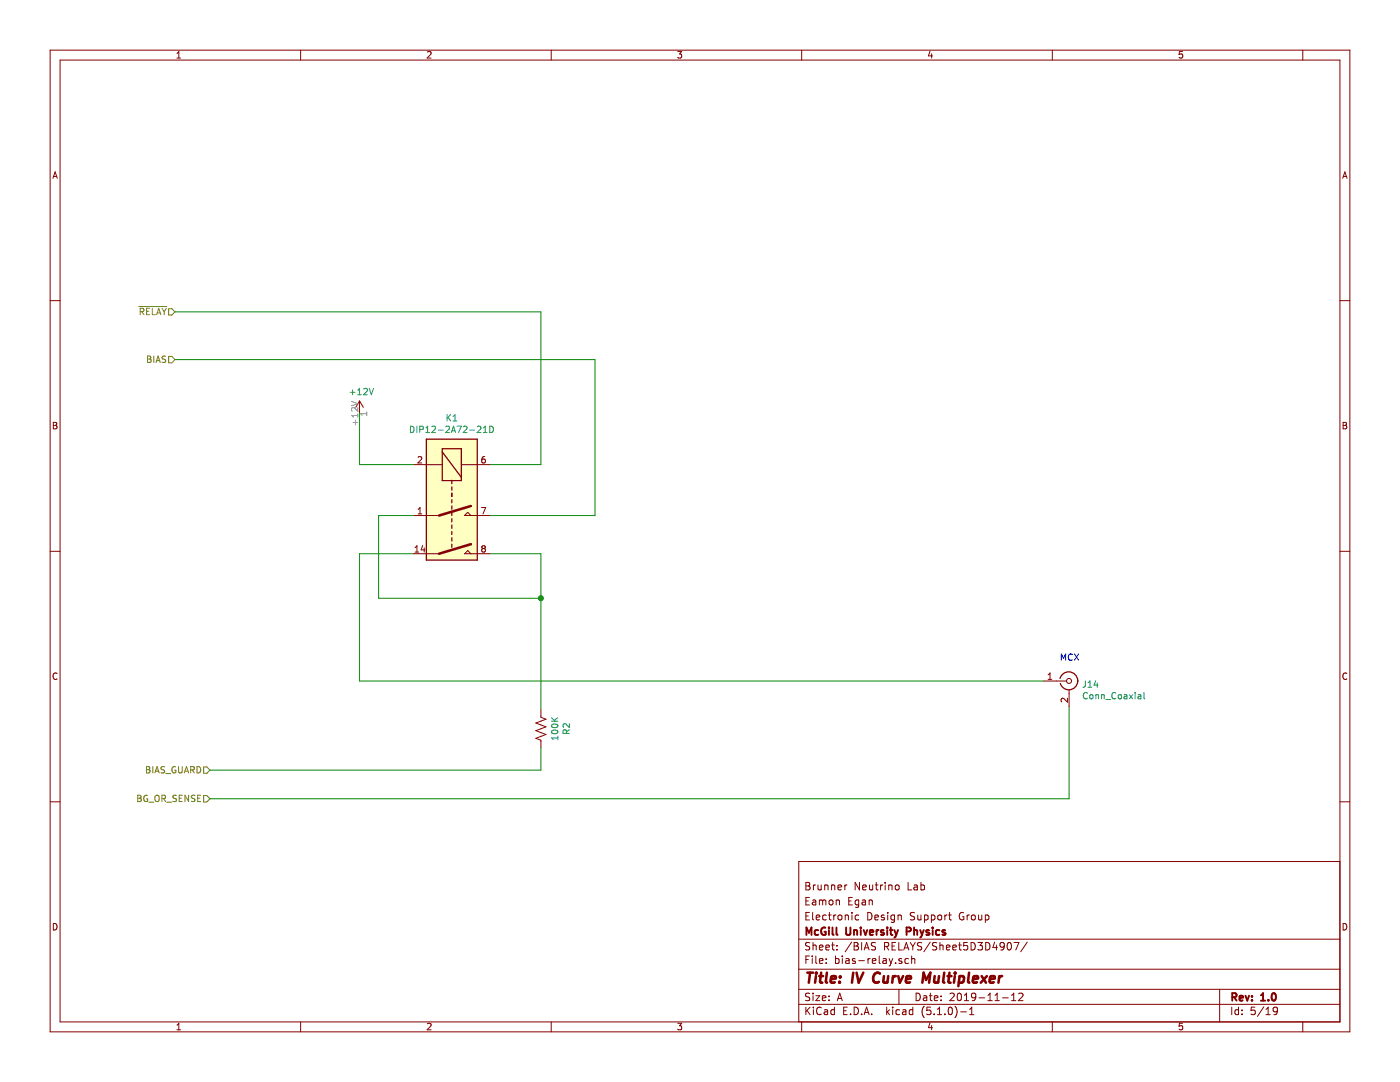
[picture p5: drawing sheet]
EESchema Schematic File Version 4
LIBS:iv-mux-cache
EELAYER 29 0
EELAYER END
$Descr A 11000 8500
encoding utf-8
Sheet 19 19
Title "IV Curve Multiplexer"
Date "2019-11-12"
Rev "1.0"
Comp "McGill University Physics"
Comment1 "Electronic Design Support Group"
Comment2 "Eamon Egan"
Comment3 "Brunner Neutrino Lab"
Comment4 ""
$EndDescr
Text Notes 8325 5200 0    50   ~ 0
MCX
Wire Wire Line
	4250 3650 4250 2450
Wire Wire Line
	4250 3650 3850 3650
Wire Wire Line
	1375 2450 4250 2450
Wire Wire Line
	2825 4350 3250 4350
Wire Wire Line
	4250 4350 3850 4350
$Comp
L Relay:DIPxx-2Axx-21x K1
U 1 1
P 3550 3950
AR Path="/5D371F58/5D3D4908/5D54BFF7" Ref="K1"  Part="1" 
AR Path="/5D371F58/5D45B73A/5D54BFF7" Ref="K2"  Part="1" 
AR Path="/5D371F58/5D45E121/5D54BFF7" Ref="K3"  Part="1" 
AR Path="/5D371F58/5D460AFE/5D54BFF7" Ref="K7"  Part="1" 
AR Path="/5D371F58/5D463574/5D54BFF7" Ref="K6"  Part="1" 
AR Path="/5D371F58/5D9490A1/5D54BFF7" Ref="K12"  Part="1" 
AR Path="/5D371F58/5D9490BA/5D54BFF7" Ref="K4"  Part="1" 
AR Path="/5D371F58/5D9490C0/5D54BFF7" Ref="K5"  Part="1" 
AR Path="/5D371F58/5DAA184B/5D54BFF7" Ref="K?"  Part="1" 
AR Path="/5D371F58/5DB8D3FF/5D54BFF7" Ref="K?"  Part="1" 
AR Path="/5D371F58/5DB8D419/5D54BFF7" Ref="K?"  Part="1" 
AR Path="/5D371F58/5DBA72A9/5D54BFF7" Ref="K8"  Part="1" 
AR Path="/5D371F58/5DBA72CE/5D54BFF7" Ref="K9"  Part="1" 
AR Path="/5D371F58/5DBA72DD/5D54BFF7" Ref="K10"  Part="1" 
AR Path="/5D371F58/5DBA72E3/5D54BFF7" Ref="K11"  Part="1" 
AR Path="/5D371F58/5DBF7087/5D54BFF7" Ref="K?"  Part="1" 
AR Path="/5D371F58/5DBF70A9/5D54BFF7" Ref="K?"  Part="1" 
AR Path="/5D371F58/5DBF70AE/5D54BFF7" Ref="K?"  Part="1" 
AR Path="/5D371F58/5DBF70CA/5D54BFF7" Ref="K?"  Part="1" 
AR Path="/5D371F58/5DBF70CF/5D54BFF7" Ref="K?"  Part="1" 
AR Path="/5D371F58/5DBF70F3/5D54BFF7" Ref="K?"  Part="1" 
AR Path="/5D371F58/5DBF70F8/5D54BFF7" Ref="K?"  Part="1" 
AR Path="/5D371F58/5DBF7107/5D54BFF7" Ref="K?"  Part="1" 
AR Path="/5D371F58/5DBF7129/5D54BFF7" Ref="K?"  Part="1" 
AR Path="/5D371F58/5DBF7136/5D54BFF7" Ref="K?"  Part="1" 
AR Path="/5D371F58/5DBF713B/5D54BFF7" Ref="K?"  Part="1" 
AR Path="/5D371F58/5DBF714A/5D54BFF7" Ref="K?"  Part="1" 
AR Path="/5D371F58/5DC032A0/5D54BFF7" Ref="K?"  Part="1" 
AR Path="/5D371F58/5DC032C2/5D54BFF7" Ref="K?"  Part="1" 
AR Path="/5D371F58/5DC032C7/5D54BFF7" Ref="K?"  Part="1" 
AR Path="/5D371F58/5DC032E3/5D54BFF7" Ref="K13"  Part="1" 
AR Path="/5D371F58/5DC032E8/5D54BFF7" Ref="K14"  Part="1" 
AR Path="/5D371F58/5DC0330C/5D54BFF7" Ref="K?"  Part="1" 
AR Path="/5D371F58/5DC03311/5D54BFF7" Ref="K?"  Part="1" 
AR Path="/5D371F58/5DC03320/5D54BFF7" Ref="K?"  Part="1" 
AR Path="/5D371F58/5DC03342/5D54BFF7" Ref="K?"  Part="1" 
AR Path="/5D371F58/5DC0334F/5D54BFF7" Ref="K?"  Part="1" 
AR Path="/5D371F58/5DC03354/5D54BFF7" Ref="K?"  Part="1" 
AR Path="/5D371F58/5DC03363/5D54BFF7" Ref="K15"  Part="1" 
F 0 "K14" V 2883 3950 50  0000 C CNN
F 1 "DIP12-2A72-21D" V 2974 3950 50  0000 C CNN
F 2 "Relay_THT:Relay_StandexMeder_DIP_HighProfile" H 4050 3900 50  0001 L CNN
F 3 "https://standexelectronics.com/wp-content/uploads/datasheet_reed_relay_DIP.pdf" H 3450 3950 50  0001 C CNN
F 4 "374-1236-ND" H 3550 3950 50  0001 C CNN "VPN"
	1    3550 3950
	0    1    1    0   
$EndComp
Wire Wire Line
	2825 3650 3250 3650
$Comp
L power:+12V #PWR018
U 1 1
P 2825 3250
AR Path="/5D371F58/5D3D4908/5D3D9F13" Ref="#PWR018"  Part="1" 
AR Path="/5D371F58/5D4426E0/5D3D9F13" Ref="#PWR?"  Part="1" 
AR Path="/5D371F58/5D44552F/5D3D9F13" Ref="#PWR?"  Part="1" 
AR Path="/5D371F58/5D448210/5D3D9F13" Ref="#PWR?"  Part="1" 
AR Path="/5D371F58/5D44AF2D/5D3D9F13" Ref="#PWR?"  Part="1" 
AR Path="/5D371F58/5D4586AC/5D3D9F13" Ref="#PWR?"  Part="1" 
AR Path="/5D371F58/5D45B71A/5D3D9F13" Ref="#PWR?"  Part="1" 
AR Path="/5D371F58/5D45E7CC/5D3D9F13" Ref="#PWR?"  Part="1" 
AR Path="/5D371F58/5D4618FB/5D3D9F13" Ref="#PWR?"  Part="1" 
AR Path="/5D371F58/5D45B73A/5D3D9F13" Ref="#PWR019"  Part="1" 
AR Path="/5D371F58/5D45E121/5D3D9F13" Ref="#PWR020"  Part="1" 
AR Path="/5D371F58/5D460AFE/5D3D9F13" Ref="#PWR024"  Part="1" 
AR Path="/5D371F58/5D463574/5D3D9F13" Ref="#PWR023"  Part="1" 
AR Path="/5D371F58/5D9490A1/5D3D9F13" Ref="#PWR029"  Part="1" 
AR Path="/5D371F58/5D9490BA/5D3D9F13" Ref="#PWR021"  Part="1" 
AR Path="/5D371F58/5D9490C0/5D3D9F13" Ref="#PWR022"  Part="1" 
AR Path="/5D371F58/5DAA184B/5D3D9F13" Ref="#PWR?"  Part="1" 
AR Path="/5D371F58/5DB8D3FF/5D3D9F13" Ref="#PWR?"  Part="1" 
AR Path="/5D371F58/5DB8D419/5D3D9F13" Ref="#PWR?"  Part="1" 
AR Path="/5D371F58/5DBA72A9/5D3D9F13" Ref="#PWR025"  Part="1" 
AR Path="/5D371F58/5DBA72CE/5D3D9F13" Ref="#PWR026"  Part="1" 
AR Path="/5D371F58/5DBA72DD/5D3D9F13" Ref="#PWR027"  Part="1" 
AR Path="/5D371F58/5DBA72E3/5D3D9F13" Ref="#PWR028"  Part="1" 
AR Path="/5D371F58/5DBF7087/5D3D9F13" Ref="#PWR?"  Part="1" 
AR Path="/5D371F58/5DBF70A9/5D3D9F13" Ref="#PWR?"  Part="1" 
AR Path="/5D371F58/5DBF70AE/5D3D9F13" Ref="#PWR?"  Part="1" 
AR Path="/5D371F58/5DBF70CA/5D3D9F13" Ref="#PWR?"  Part="1" 
AR Path="/5D371F58/5DBF70CF/5D3D9F13" Ref="#PWR?"  Part="1" 
AR Path="/5D371F58/5DBF70F3/5D3D9F13" Ref="#PWR?"  Part="1" 
AR Path="/5D371F58/5DBF70F8/5D3D9F13" Ref="#PWR?"  Part="1" 
AR Path="/5D371F58/5DBF7107/5D3D9F13" Ref="#PWR?"  Part="1" 
AR Path="/5D371F58/5DBF7129/5D3D9F13" Ref="#PWR?"  Part="1" 
AR Path="/5D371F58/5DBF7136/5D3D9F13" Ref="#PWR?"  Part="1" 
AR Path="/5D371F58/5DBF713B/5D3D9F13" Ref="#PWR?"  Part="1" 
AR Path="/5D371F58/5DBF714A/5D3D9F13" Ref="#PWR?"  Part="1" 
AR Path="/5D371F58/5DC032A0/5D3D9F13" Ref="#PWR?"  Part="1" 
AR Path="/5D371F58/5DC032C2/5D3D9F13" Ref="#PWR?"  Part="1" 
AR Path="/5D371F58/5DC032C7/5D3D9F13" Ref="#PWR?"  Part="1" 
AR Path="/5D371F58/5DC032E3/5D3D9F13" Ref="#PWR030"  Part="1" 
AR Path="/5D371F58/5DC032E8/5D3D9F13" Ref="#PWR031"  Part="1" 
AR Path="/5D371F58/5DC0330C/5D3D9F13" Ref="#PWR?"  Part="1" 
AR Path="/5D371F58/5DC03311/5D3D9F13" Ref="#PWR?"  Part="1" 
AR Path="/5D371F58/5DC03320/5D3D9F13" Ref="#PWR?"  Part="1" 
AR Path="/5D371F58/5DC03342/5D3D9F13" Ref="#PWR?"  Part="1" 
AR Path="/5D371F58/5DC0334F/5D3D9F13" Ref="#PWR?"  Part="1" 
AR Path="/5D371F58/5DC03354/5D3D9F13" Ref="#PWR?"  Part="1" 
AR Path="/5D371F58/5DC03363/5D3D9F13" Ref="#PWR032"  Part="1" 
F 0 "#PWR031" H 2825 3100 50  0001 C CNN
F 1 "+12V" H 2840 3423 50  0000 C CNN
F 2 "" H 2825 3250 50  0001 C CNN
F 3 "" H 2825 3250 50  0001 C CNN
	1    2825 3250
	1    0    0    -1  
$EndComp
Text HLabel 1375 2450 0    50   Input ~ 0
~RELAY
Wire Wire Line
	2825 3650 2825 3250
Text HLabel 1375 2825 0    50   Input ~ 0
BIAS
Wire Wire Line
	2825 5350 8200 5350
Wire Wire Line
	2825 5350 2825 4350
Wire Wire Line
	4250 5575 4250 4700
$Comp
L Device:R_US R2
U 1 1
P 4250 5725
AR Path="/5D371F58/5D3D4908/5D54DE20" Ref="R2"  Part="1" 
AR Path="/5D371F58/5D45B73A/5D54DE20" Ref="R3"  Part="1" 
AR Path="/5D371F58/5D45E121/5D54DE20" Ref="R4"  Part="1" 
AR Path="/5D371F58/5D460AFE/5D54DE20" Ref="R8"  Part="1" 
AR Path="/5D371F58/5D463574/5D54DE20" Ref="R7"  Part="1" 
AR Path="/5D371F58/5D9490A1/5D54DE20" Ref="R13"  Part="1" 
AR Path="/5D371F58/5D9490BA/5D54DE20" Ref="R5"  Part="1" 
AR Path="/5D371F58/5D9490C0/5D54DE20" Ref="R6"  Part="1" 
AR Path="/5D371F58/5DAA184B/5D54DE20" Ref="R?"  Part="1" 
AR Path="/5D371F58/5DB8D3FF/5D54DE20" Ref="R?"  Part="1" 
AR Path="/5D371F58/5DB8D419/5D54DE20" Ref="R?"  Part="1" 
AR Path="/5D371F58/5DBA72A9/5D54DE20" Ref="R9"  Part="1" 
AR Path="/5D371F58/5DBA72CE/5D54DE20" Ref="R10"  Part="1" 
AR Path="/5D371F58/5DBA72DD/5D54DE20" Ref="R11"  Part="1" 
AR Path="/5D371F58/5DBA72E3/5D54DE20" Ref="R12"  Part="1" 
AR Path="/5D371F58/5DBF7087/5D54DE20" Ref="R?"  Part="1" 
AR Path="/5D371F58/5DBF70A9/5D54DE20" Ref="R?"  Part="1" 
AR Path="/5D371F58/5DBF70AE/5D54DE20" Ref="R?"  Part="1" 
AR Path="/5D371F58/5DBF70CA/5D54DE20" Ref="R?"  Part="1" 
AR Path="/5D371F58/5DBF70CF/5D54DE20" Ref="R?"  Part="1" 
AR Path="/5D371F58/5DBF70F3/5D54DE20" Ref="R?"  Part="1" 
AR Path="/5D371F58/5DBF70F8/5D54DE20" Ref="R?"  Part="1" 
AR Path="/5D371F58/5DBF7107/5D54DE20" Ref="R?"  Part="1" 
AR Path="/5D371F58/5DBF7129/5D54DE20" Ref="R?"  Part="1" 
AR Path="/5D371F58/5DBF7136/5D54DE20" Ref="R?"  Part="1" 
AR Path="/5D371F58/5DBF713B/5D54DE20" Ref="R?"  Part="1" 
AR Path="/5D371F58/5DBF714A/5D54DE20" Ref="R?"  Part="1" 
AR Path="/5D371F58/5DC032A0/5D54DE20" Ref="R?"  Part="1" 
AR Path="/5D371F58/5DC032C2/5D54DE20" Ref="R?"  Part="1" 
AR Path="/5D371F58/5DC032C7/5D54DE20" Ref="R?"  Part="1" 
AR Path="/5D371F58/5DC032E3/5D54DE20" Ref="R14"  Part="1" 
AR Path="/5D371F58/5DC032E8/5D54DE20" Ref="R15"  Part="1" 
AR Path="/5D371F58/5DC0330C/5D54DE20" Ref="R?"  Part="1" 
AR Path="/5D371F58/5DC03311/5D54DE20" Ref="R?"  Part="1" 
AR Path="/5D371F58/5DC03320/5D54DE20" Ref="R?"  Part="1" 
AR Path="/5D371F58/5DC03342/5D54DE20" Ref="R?"  Part="1" 
AR Path="/5D371F58/5DC0334F/5D54DE20" Ref="R?"  Part="1" 
AR Path="/5D371F58/5DC03354/5D54DE20" Ref="R?"  Part="1" 
AR Path="/5D371F58/5DC03363/5D54DE20" Ref="R16"  Part="1" 
F 0 "R15" V 4045 5725 50  0000 C CNN
F 1 "100K" V 4136 5725 50  0000 C CNN
F 2 "Resistor_SMD:R_0805_2012Metric" V 4290 5715 50  0001 C CNN
F 3 "~" H 4250 5725 50  0001 C CNN
F 4 "CRT0805-FZ-1003ESTCT-ND" H 4250 5725 50  0001 C CNN "VPN"
	1    4250 5725
	-1   0    0    1   
$EndComp
Text HLabel 1650 6275 0    50   Input ~ 0
BG_OR_SENSE
Wire Wire Line
	8400 5550 8400 6275
$Comp
L Connector:Conn_Coaxial J14
U 1 1
P 8400 5350
AR Path="/5D371F58/5D3D4908/5D3DBB76" Ref="J14"  Part="1" 
AR Path="/5D371F58/5D4426E0/5D3DBB76" Ref="J?"  Part="1" 
AR Path="/5D371F58/5D44552F/5D3DBB76" Ref="J?"  Part="1" 
AR Path="/5D371F58/5D448210/5D3DBB76" Ref="J?"  Part="1" 
AR Path="/5D371F58/5D44AF2D/5D3DBB76" Ref="J?"  Part="1" 
AR Path="/5D371F58/5D4586AC/5D3DBB76" Ref="J?"  Part="1" 
AR Path="/5D371F58/5D45B71A/5D3DBB76" Ref="J?"  Part="1" 
AR Path="/5D371F58/5D45E7CC/5D3DBB76" Ref="J?"  Part="1" 
AR Path="/5D371F58/5D4618FB/5D3DBB76" Ref="J?"  Part="1" 
AR Path="/5D371F58/5D45B73A/5D3DBB76" Ref="J15"  Part="1" 
AR Path="/5D371F58/5D45E121/5D3DBB76" Ref="J16"  Part="1" 
AR Path="/5D371F58/5D460AFE/5D3DBB76" Ref="J20"  Part="1" 
AR Path="/5D371F58/5D463574/5D3DBB76" Ref="J19"  Part="1" 
AR Path="/5D371F58/5D9490A1/5D3DBB76" Ref="J25"  Part="1" 
AR Path="/5D371F58/5D9490BA/5D3DBB76" Ref="J17"  Part="1" 
AR Path="/5D371F58/5D9490C0/5D3DBB76" Ref="J18"  Part="1" 
AR Path="/5D371F58/5DAA184B/5D3DBB76" Ref="J?"  Part="1" 
AR Path="/5D371F58/5DB8D3FF/5D3DBB76" Ref="J?"  Part="1" 
AR Path="/5D371F58/5DB8D419/5D3DBB76" Ref="J?"  Part="1" 
AR Path="/5D371F58/5DBA72A9/5D3DBB76" Ref="J21"  Part="1" 
AR Path="/5D371F58/5DBA72CE/5D3DBB76" Ref="J22"  Part="1" 
AR Path="/5D371F58/5DBA72DD/5D3DBB76" Ref="J23"  Part="1" 
AR Path="/5D371F58/5DBA72E3/5D3DBB76" Ref="J24"  Part="1" 
AR Path="/5D371F58/5DBF7087/5D3DBB76" Ref="J?"  Part="1" 
AR Path="/5D371F58/5DBF70A9/5D3DBB76" Ref="J?"  Part="1" 
AR Path="/5D371F58/5DBF70AE/5D3DBB76" Ref="J?"  Part="1" 
AR Path="/5D371F58/5DBF70CA/5D3DBB76" Ref="J?"  Part="1" 
AR Path="/5D371F58/5DBF70CF/5D3DBB76" Ref="J?"  Part="1" 
AR Path="/5D371F58/5DBF70F3/5D3DBB76" Ref="J?"  Part="1" 
AR Path="/5D371F58/5DBF70F8/5D3DBB76" Ref="J?"  Part="1" 
AR Path="/5D371F58/5DBF7107/5D3DBB76" Ref="J?"  Part="1" 
AR Path="/5D371F58/5DBF7129/5D3DBB76" Ref="J?"  Part="1" 
AR Path="/5D371F58/5DBF7136/5D3DBB76" Ref="J?"  Part="1" 
AR Path="/5D371F58/5DBF713B/5D3DBB76" Ref="J?"  Part="1" 
AR Path="/5D371F58/5DBF714A/5D3DBB76" Ref="J?"  Part="1" 
AR Path="/5D371F58/5DC032A0/5D3DBB76" Ref="J?"  Part="1" 
AR Path="/5D371F58/5DC032C2/5D3DBB76" Ref="J?"  Part="1" 
AR Path="/5D371F58/5DC032C7/5D3DBB76" Ref="J?"  Part="1" 
AR Path="/5D371F58/5DC032E3/5D3DBB76" Ref="J26"  Part="1" 
AR Path="/5D371F58/5DC032E8/5D3DBB76" Ref="J27"  Part="1" 
AR Path="/5D371F58/5DC0330C/5D3DBB76" Ref="J?"  Part="1" 
AR Path="/5D371F58/5DC03311/5D3DBB76" Ref="J?"  Part="1" 
AR Path="/5D371F58/5DC03320/5D3DBB76" Ref="J?"  Part="1" 
AR Path="/5D371F58/5DC03342/5D3DBB76" Ref="J?"  Part="1" 
AR Path="/5D371F58/5DC0334F/5D3DBB76" Ref="J?"  Part="1" 
AR Path="/5D371F58/5DC03354/5D3DBB76" Ref="J?"  Part="1" 
AR Path="/5D371F58/5DC03363/5D3DBB76" Ref="J28"  Part="1" 
F 0 "J27" H 8500 5325 50  0000 L CNN
F 1 "Conn_Coaxial" H 8500 5234 50  0000 L CNN
F 2 "iv-mux:MCX_Vertical" H 8400 5350 50  0001 C CNN
F 3 " ~" H 8400 5350 50  0001 C CNN
F 4 "WM5541-ND" H 8400 5350 50  0001 C CNN "VPN"
F 5 "Molex" H 8400 5350 50  0001 C CNN "MFN"
F 6 "0733660061" H 8400 5350 50  0001 C CNN "MPN"
F 7 "DK" H 0   0   50  0001 C CNN "VN"
	1    8400 5350
	1    0    0    -1  
$EndComp
Wire Wire Line
	1650 6275 8400 6275
Text HLabel 1650 6050 0    50   Input ~ 0
BIAS_GUARD
Wire Wire Line
	1650 6050 4250 6050
Wire Wire Line
	4250 6050 4250 5875
Wire Wire Line
	4675 2825 4675 4050
Wire Wire Line
	1375 2825 4675 2825
Wire Wire Line
	3850 4050 4675 4050
Wire Wire Line
	3250 4050 2975 4050
Wire Wire Line
	2975 4050 2975 4700
Wire Wire Line
	2975 4700 4250 4700
Connection ~ 4250 4700
Wire Wire Line
	4250 4700 4250 4350
$EndSCHEMATC
